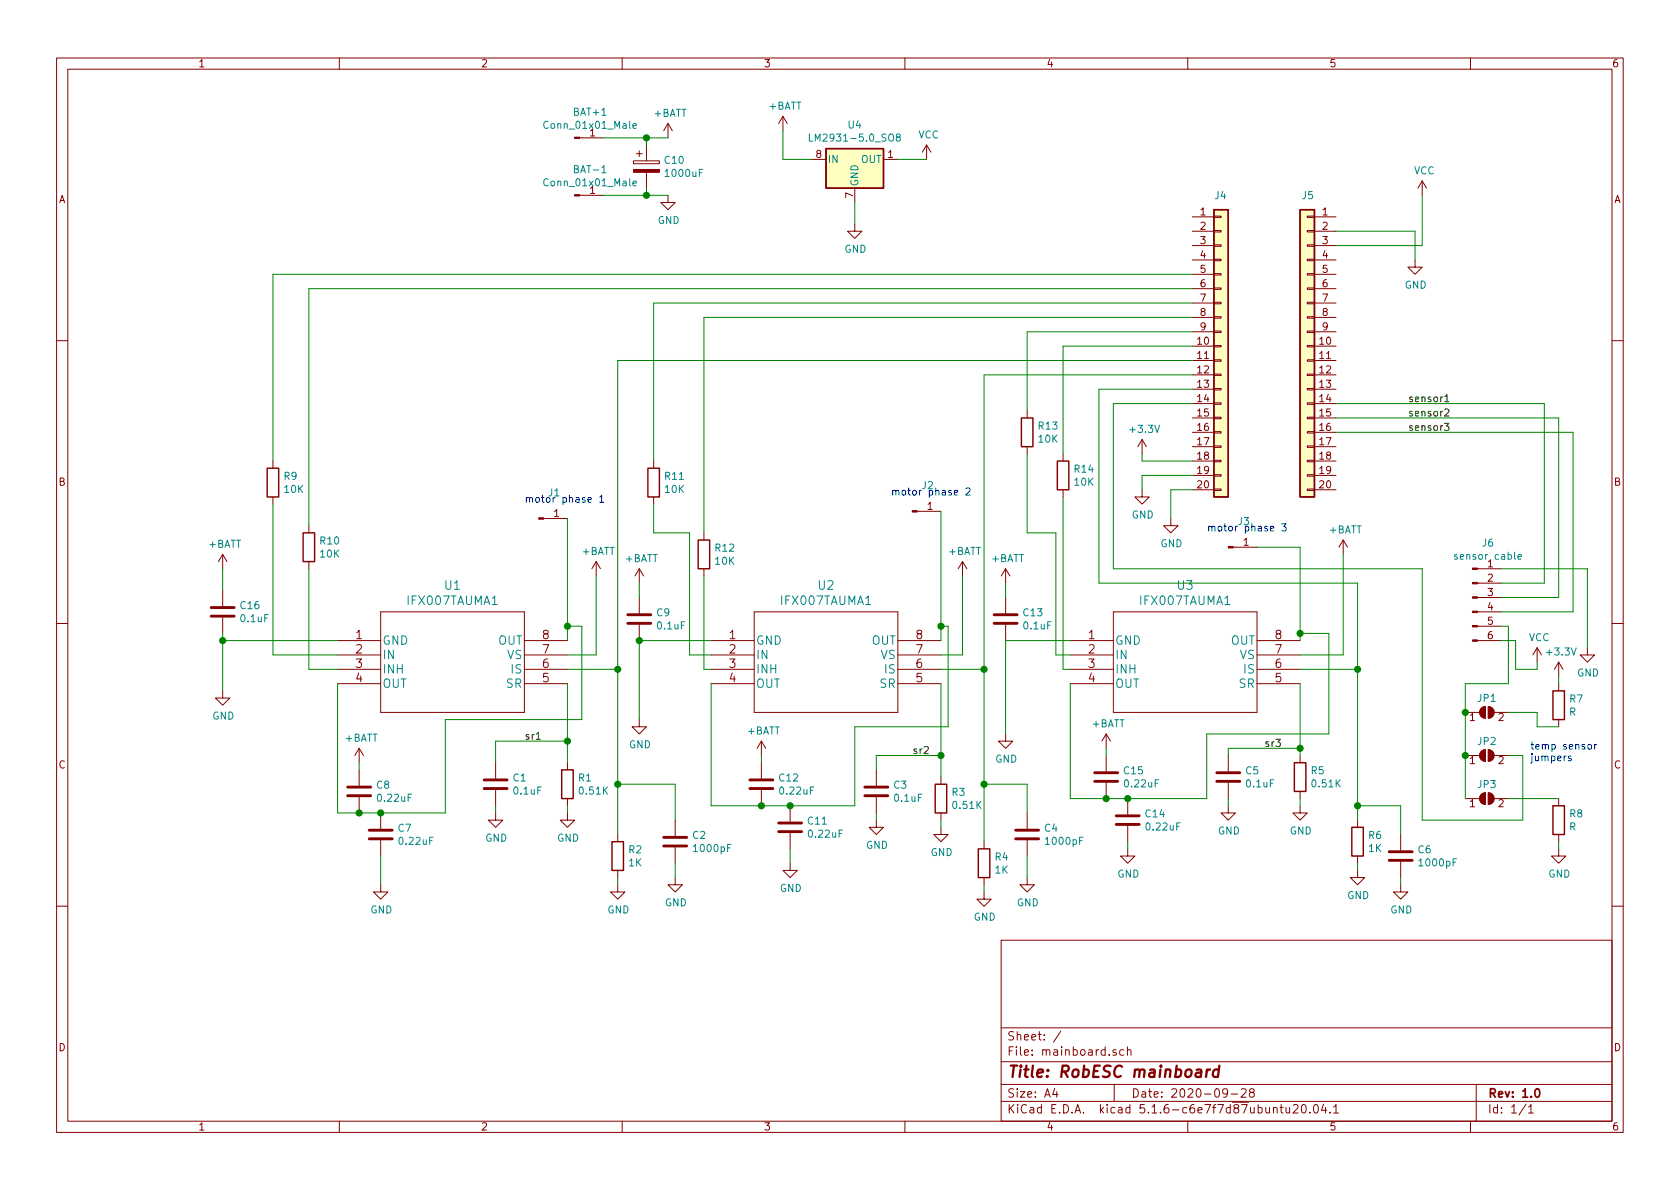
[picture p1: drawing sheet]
EESchema Schematic File Version 4
EELAYER 30 0
EELAYER END
$Descr A4 11693 8268
encoding utf-8
Sheet 1 1
Title "RobESC mainboard"
Date "2020-09-28"
Rev "1.0"
Comp ""
Comment1 ""
Comment2 ""
Comment3 ""
Comment4 ""
$EndDescr
$Comp
L 2020-09-26_17-28-12:IFX007TAUMA1 U1
U 1 1
P 2350 4450
F 0 "U1" H 3150 4837 60  0000 C CNN
F 1 "IFX007TAUMA1" H 3150 4731 60  0000 C CNN
F 2 "Package_TO_SOT_SMD:TO-263-7_TabPin8" H 3150 4690 60  0001 C CNN
F 3 "" H 2350 4450 60  0000 C CNN
	1    2350 4450
	1    0    0    -1  
$EndComp
$Comp
L 2020-09-26_17-28-12:IFX007TAUMA1 U2
U 1 1
P 4950 4450
F 0 "U2" H 5750 4837 60  0000 C CNN
F 1 "IFX007TAUMA1" H 5750 4731 60  0000 C CNN
F 2 "Package_TO_SOT_SMD:TO-263-7_TabPin8" H 5750 4690 60  0001 C CNN
F 3 "" H 4950 4450 60  0000 C CNN
	1    4950 4450
	1    0    0    -1  
$EndComp
$Comp
L 2020-09-26_17-28-12:IFX007TAUMA1 U3
U 1 1
P 7450 4450
F 0 "U3" H 8250 4837 60  0000 C CNN
F 1 "IFX007TAUMA1" H 8250 4731 60  0000 C CNN
F 2 "Package_TO_SOT_SMD:TO-263-7_TabPin8" H 8250 4690 60  0001 C CNN
F 3 "" H 7450 4450 60  0000 C CNN
	1    7450 4450
	1    0    0    -1  
$EndComp
Wire Wire Line
	2350 4450 1550 4450
Wire Wire Line
	4950 4450 4450 4450
Wire Wire Line
	4450 4450 4450 5000
Wire Wire Line
	7450 4450 7000 4450
Wire Wire Line
	7000 4450 7000 5100
$Comp
L power:GND #PWR01
U 1 1
P 1550 4800
F 0 "#PWR01" H 1550 4550 50  0001 C CNN
F 1 "GND" H 1555 4627 50  0000 C CNN
F 2 "" H 1550 4800 50  0001 C CNN
F 3 "" H 1550 4800 50  0001 C CNN
	1    1550 4800
	1    0    0    -1  
$EndComp
$Comp
L power:GND #PWR05
U 1 1
P 4450 5000
F 0 "#PWR05" H 4450 4750 50  0001 C CNN
F 1 "GND" H 4455 4827 50  0000 C CNN
F 2 "" H 4450 5000 50  0001 C CNN
F 3 "" H 4450 5000 50  0001 C CNN
	1    4450 5000
	1    0    0    -1  
$EndComp
$Comp
L power:GND #PWR012
U 1 1
P 7000 5100
F 0 "#PWR012" H 7000 4850 50  0001 C CNN
F 1 "GND" H 7005 4927 50  0000 C CNN
F 2 "" H 7000 5100 50  0001 C CNN
F 3 "" H 7000 5100 50  0001 C CNN
	1    7000 5100
	1    0    0    -1  
$EndComp
Wire Wire Line
	3950 4550 4150 4550
Wire Wire Line
	6550 4550 6700 4550
Wire Wire Line
	9050 4550 9350 4550
$Comp
L Connector:Conn_01x01_Male J1
U 1 1
P 3750 3600
F 0 "J1" H 3858 3781 50  0000 C CNN
F 1 "Conn_01x01_Male" H 3858 3690 50  0001 C CNN
F 2 "Connector_Wire:SolderWirePad_1x01_SMD_5x10mm" H 3750 3600 50  0001 C CNN
F 3 "~" H 3750 3600 50  0001 C CNN
	1    3750 3600
	1    0    0    -1  
$EndComp
$Comp
L Connector:Conn_01x01_Male J2
U 1 1
P 6350 3550
F 0 "J2" H 6458 3731 50  0000 C CNN
F 1 "Conn_01x01_Male" H 6458 3640 50  0001 C CNN
F 2 "Connector_Wire:SolderWirePad_1x01_SMD_5x10mm" H 6350 3550 50  0001 C CNN
F 3 "~" H 6350 3550 50  0001 C CNN
	1    6350 3550
	1    0    0    -1  
$EndComp
$Comp
L Connector:Conn_01x01_Male J3
U 1 1
P 8550 3800
F 0 "J3" H 8658 3981 50  0000 C CNN
F 1 "Conn_01x01_Male" H 8658 3890 50  0001 C CNN
F 2 "Connector_Wire:SolderWirePad_1x01_SMD_5x10mm" H 8550 3800 50  0001 C CNN
F 3 "~" H 8550 3800 50  0001 C CNN
	1    8550 3800
	1    0    0    -1  
$EndComp
Wire Wire Line
	3950 3600 3950 4350
Wire Wire Line
	6550 3550 6550 4350
Connection ~ 3950 4350
Wire Wire Line
	3950 4350 3950 4450
Wire Wire Line
	4950 4750 4950 5600
Wire Wire Line
	4950 5600 5300 5600
Wire Wire Line
	6600 5050 6600 4350
Connection ~ 6550 4350
Wire Wire Line
	6550 4350 6550 4450
Wire Wire Line
	7450 4750 7450 5550
Wire Wire Line
	9250 5100 9250 4400
$Comp
L power:+BATT #PWR03
U 1 1
P 4150 4000
F 0 "#PWR03" H 4150 3850 50  0001 C CNN
F 1 "+BATT" H 4165 4173 50  0000 C CNN
F 2 "" H 4150 4000 50  0001 C CNN
F 3 "" H 4150 4000 50  0001 C CNN
	1    4150 4000
	1    0    0    -1  
$EndComp
$Comp
L power:+BATT #PWR010
U 1 1
P 6700 4000
F 0 "#PWR010" H 6700 3850 50  0001 C CNN
F 1 "+BATT" H 6715 4173 50  0000 C CNN
F 2 "" H 6700 4000 50  0001 C CNN
F 3 "" H 6700 4000 50  0001 C CNN
	1    6700 4000
	1    0    0    -1  
$EndComp
$Comp
L power:+BATT #PWR017
U 1 1
P 9350 3850
F 0 "#PWR017" H 9350 3700 50  0001 C CNN
F 1 "+BATT" H 9365 4023 50  0000 C CNN
F 2 "" H 9350 3850 50  0001 C CNN
F 3 "" H 9350 3850 50  0001 C CNN
	1    9350 3850
	1    0    0    -1  
$EndComp
Wire Wire Line
	3950 5300 3950 5150
Wire Wire Line
	6550 5400 6550 5250
Wire Wire Line
	9050 5250 9050 5200
$Comp
L Device:R R1
U 1 1
P 3950 5450
F 0 "R1" H 4020 5496 50  0000 L CNN
F 1 "0.51K" H 4020 5405 50  0000 L CNN
F 2 "Resistor_SMD:R_0603_1608Metric_Pad1.05x0.95mm_HandSolder" V 3880 5450 50  0001 C CNN
F 3 "~" H 3950 5450 50  0001 C CNN
	1    3950 5450
	1    0    0    -1  
$EndComp
$Comp
L Device:R R3
U 1 1
P 6550 5550
F 0 "R3" H 6620 5596 50  0000 L CNN
F 1 "0.51K" H 6620 5505 50  0000 L CNN
F 2 "Resistor_SMD:R_0603_1608Metric_Pad1.05x0.95mm_HandSolder" V 6480 5550 50  0001 C CNN
F 3 "~" H 6550 5550 50  0001 C CNN
	1    6550 5550
	1    0    0    -1  
$EndComp
$Comp
L Device:R R5
U 1 1
P 9050 5400
F 0 "R5" H 9120 5446 50  0000 L CNN
F 1 "0.51K" H 9120 5355 50  0000 L CNN
F 2 "Resistor_SMD:R_0603_1608Metric_Pad1.05x0.95mm_HandSolder" V 8980 5400 50  0001 C CNN
F 3 "~" H 9050 5400 50  0001 C CNN
	1    9050 5400
	1    0    0    -1  
$EndComp
$Comp
L power:GND #PWR02
U 1 1
P 3950 5650
F 0 "#PWR02" H 3950 5400 50  0001 C CNN
F 1 "GND" H 3955 5477 50  0000 C CNN
F 2 "" H 3950 5650 50  0001 C CNN
F 3 "" H 3950 5650 50  0001 C CNN
	1    3950 5650
	1    0    0    -1  
$EndComp
$Comp
L power:GND #PWR09
U 1 1
P 6550 5750
F 0 "#PWR09" H 6550 5500 50  0001 C CNN
F 1 "GND" H 6555 5577 50  0000 C CNN
F 2 "" H 6550 5750 50  0001 C CNN
F 3 "" H 6550 5750 50  0001 C CNN
	1    6550 5750
	1    0    0    -1  
$EndComp
$Comp
L power:GND #PWR016
U 1 1
P 9050 5600
F 0 "#PWR016" H 9050 5350 50  0001 C CNN
F 1 "GND" H 9055 5427 50  0000 C CNN
F 2 "" H 9050 5600 50  0001 C CNN
F 3 "" H 9050 5600 50  0001 C CNN
	1    9050 5600
	1    0    0    -1  
$EndComp
Wire Wire Line
	3950 4650 4300 4650
Wire Wire Line
	4300 4650 4300 5450
Wire Wire Line
	6550 4650 6850 4650
Wire Wire Line
	6850 4650 6850 5450
Wire Wire Line
	9050 4650 9450 4650
Wire Wire Line
	9450 4650 9450 5600
$Comp
L Device:R R2
U 1 1
P 4300 5950
F 0 "R2" H 4370 5996 50  0000 L CNN
F 1 "1K" H 4370 5905 50  0000 L CNN
F 2 "Resistor_SMD:R_0603_1608Metric_Pad1.05x0.95mm_HandSolder" V 4230 5950 50  0001 C CNN
F 3 "~" H 4300 5950 50  0001 C CNN
	1    4300 5950
	1    0    0    -1  
$EndComp
$Comp
L Device:R R4
U 1 1
P 6850 6000
F 0 "R4" H 6920 6046 50  0000 L CNN
F 1 "1K" H 6920 5955 50  0000 L CNN
F 2 "Resistor_SMD:R_0603_1608Metric_Pad1.05x0.95mm_HandSolder" V 6780 6000 50  0001 C CNN
F 3 "~" H 6850 6000 50  0001 C CNN
	1    6850 6000
	1    0    0    -1  
$EndComp
$Comp
L Device:R R6
U 1 1
P 9450 5850
F 0 "R6" H 9520 5896 50  0000 L CNN
F 1 "1K" H 9520 5805 50  0000 L CNN
F 2 "Resistor_SMD:R_0603_1608Metric_Pad1.05x0.95mm_HandSolder" V 9380 5850 50  0001 C CNN
F 3 "~" H 9450 5850 50  0001 C CNN
	1    9450 5850
	1    0    0    -1  
$EndComp
Wire Wire Line
	3950 5600 3950 5650
Wire Wire Line
	6550 5700 6550 5750
Wire Wire Line
	9050 5550 9050 5600
Wire Wire Line
	4300 6100 4300 6150
Wire Wire Line
	6850 6150 6850 6200
Wire Wire Line
	9450 6000 9450 6050
$Comp
L power:GND #PWR04
U 1 1
P 4300 6150
F 0 "#PWR04" H 4300 5900 50  0001 C CNN
F 1 "GND" H 4305 5977 50  0000 C CNN
F 2 "" H 4300 6150 50  0001 C CNN
F 3 "" H 4300 6150 50  0001 C CNN
	1    4300 6150
	1    0    0    -1  
$EndComp
$Comp
L power:GND #PWR011
U 1 1
P 6850 6200
F 0 "#PWR011" H 6850 5950 50  0001 C CNN
F 1 "GND" H 6855 6027 50  0000 C CNN
F 2 "" H 6850 6200 50  0001 C CNN
F 3 "" H 6850 6200 50  0001 C CNN
	1    6850 6200
	1    0    0    -1  
$EndComp
$Comp
L power:GND #PWR018
U 1 1
P 9450 6050
F 0 "#PWR018" H 9450 5800 50  0001 C CNN
F 1 "GND" H 9455 5877 50  0000 C CNN
F 2 "" H 9450 6050 50  0001 C CNN
F 3 "" H 9450 6050 50  0001 C CNN
	1    9450 6050
	1    0    0    -1  
$EndComp
$Comp
L Connector_Generic:Conn_01x20 J4
U 1 1
P 8500 2400
F 0 "J4" H 8450 3450 50  0000 L CNN
F 1 "Conn_01x20" H 8580 2301 50  0001 L CNN
F 2 "Connector_PinHeader_2.54mm:PinHeader_1x20_P2.54mm_Vertical" H 8500 2400 50  0001 C CNN
F 3 "~" H 8500 2400 50  0001 C CNN
	1    8500 2400
	1    0    0    -1  
$EndComp
$Comp
L Regulator_Linear:LM2931-5.0_SO8 U4
U 1 1
P 5950 1100
F 0 "U4" H 5950 1342 50  0000 C CNN
F 1 "LM2931-5.0_SO8" H 5950 1251 50  0000 C CNN
F 2 "Package_SO:SOIC-8_3.9x4.9mm_P1.27mm" H 6050 1300 50  0001 C CIN
F 3 "http://www.ti.com/lit/ds/symlink/lm2931-n.pdf" H 6150 1100 50  0001 C CNN
	1    5950 1100
	1    0    0    -1  
$EndComp
Wire Wire Line
	5450 900  5450 1100
Wire Wire Line
	5450 1100 5650 1100
$Comp
L power:+BATT #PWR06
U 1 1
P 5450 900
F 0 "#PWR06" H 5450 750 50  0001 C CNN
F 1 "+BATT" H 5465 1073 50  0000 C CNN
F 2 "" H 5450 900 50  0001 C CNN
F 3 "" H 5450 900 50  0001 C CNN
	1    5450 900 
	1    0    0    -1  
$EndComp
Wire Wire Line
	6450 1100 6250 1100
$Comp
L power:VCC #PWR08
U 1 1
P 6450 1100
F 0 "#PWR08" H 6450 950 50  0001 C CNN
F 1 "VCC" H 6465 1273 50  0000 C CNN
F 2 "" H 6450 1100 50  0001 C CNN
F 3 "" H 6450 1100 50  0001 C CNN
	1    6450 1100
	1    0    0    -1  
$EndComp
$Comp
L power:GND #PWR07
U 1 1
P 5950 1550
F 0 "#PWR07" H 5950 1300 50  0001 C CNN
F 1 "GND" H 5955 1377 50  0000 C CNN
F 2 "" H 5950 1550 50  0001 C CNN
F 3 "" H 5950 1550 50  0001 C CNN
	1    5950 1550
	1    0    0    -1  
$EndComp
Wire Wire Line
	5950 1400 5950 1550
$Comp
L power:GND #PWR015
U 1 1
P 8150 3600
F 0 "#PWR015" H 8150 3350 50  0001 C CNN
F 1 "GND" H 8155 3427 50  0000 C CNN
F 2 "" H 8150 3600 50  0001 C CNN
F 3 "" H 8150 3600 50  0001 C CNN
	1    8150 3600
	1    0    0    -1  
$EndComp
Wire Wire Line
	9300 1600 9850 1600
Wire Wire Line
	9850 1600 9850 1800
$Comp
L power:GND #PWR019
U 1 1
P 9850 1800
F 0 "#PWR019" H 9850 1550 50  0001 C CNN
F 1 "GND" H 9855 1627 50  0000 C CNN
F 2 "" H 9850 1800 50  0001 C CNN
F 3 "" H 9850 1800 50  0001 C CNN
	1    9850 1800
	1    0    0    -1  
$EndComp
Wire Wire Line
	9900 1350 9900 1700
$Comp
L power:VCC #PWR020
U 1 1
P 9900 1350
F 0 "#PWR020" H 9900 1200 50  0001 C CNN
F 1 "VCC" H 9915 1523 50  0000 C CNN
F 2 "" H 9900 1350 50  0001 C CNN
F 3 "" H 9900 1350 50  0001 C CNN
	1    9900 1350
	1    0    0    -1  
$EndComp
Wire Wire Line
	9900 1700 9300 1700
Wire Wire Line
	8300 1900 1900 1900
Wire Wire Line
	8300 2000 2150 2000
Wire Wire Line
	2150 4650 2350 4650
Wire Wire Line
	8300 2100 4550 2100
Wire Wire Line
	4800 4550 4950 4550
Wire Wire Line
	8300 2200 4900 2200
Wire Wire Line
	8300 2300 7150 2300
Wire Wire Line
	8300 2400 7400 2400
Wire Wire Line
	7400 4650 7450 4650
Wire Wire Line
	8150 3400 8300 3400
Wire Wire Line
	8150 3400 8150 3600
$Comp
L power:GND #PWR014
U 1 1
P 7950 3400
F 0 "#PWR014" H 7950 3150 50  0001 C CNN
F 1 "GND" H 7955 3227 50  0000 C CNN
F 2 "" H 7950 3400 50  0001 C CNN
F 3 "" H 7950 3400 50  0001 C CNN
	1    7950 3400
	1    0    0    -1  
$EndComp
Wire Wire Line
	7950 3300 7950 3400
Wire Wire Line
	8300 2500 4300 2500
Wire Wire Line
	4300 2500 4300 4650
Connection ~ 4300 4650
Wire Wire Line
	8300 2600 6850 2600
Wire Wire Line
	6850 2600 6850 4650
Connection ~ 6850 4650
Wire Wire Line
	8300 2700 7650 2700
Wire Wire Line
	7650 2700 7650 4050
Wire Wire Line
	7650 4050 9450 4050
Wire Wire Line
	9450 4050 9450 4650
Connection ~ 9450 4650
Wire Wire Line
	10750 4050 10450 4050
Wire Wire Line
	10750 2800 9300 2800
Wire Wire Line
	9300 2900 10850 2900
Wire Wire Line
	10850 4150 10450 4150
Wire Wire Line
	9300 3000 10950 3000
Wire Wire Line
	10950 4250 10450 4250
Wire Wire Line
	10450 4450 10550 4450
Wire Wire Line
	10550 4450 10550 4650
Wire Wire Line
	10550 4650 10700 4650
Wire Wire Line
	10700 4650 10700 4600
$Comp
L power:VCC #PWR022
U 1 1
P 10700 4600
F 0 "#PWR022" H 10700 4450 50  0001 C CNN
F 1 "VCC" H 10715 4773 50  0000 C CNN
F 2 "" H 10700 4600 50  0001 C CNN
F 3 "" H 10700 4600 50  0001 C CNN
	1    10700 4600
	1    0    0    -1  
$EndComp
$Comp
L power:GND #PWR025
U 1 1
P 11050 4500
F 0 "#PWR025" H 11050 4250 50  0001 C CNN
F 1 "GND" H 11055 4327 50  0000 C CNN
F 2 "" H 11050 4500 50  0001 C CNN
F 3 "" H 11050 4500 50  0001 C CNN
	1    11050 4500
	1    0    0    -1  
$EndComp
Wire Wire Line
	10450 3950 11050 3950
Wire Wire Line
	11050 3950 11050 4500
$Comp
L Connector:Conn_01x06_Male J6
U 1 1
P 10250 4150
F 0 "J6" H 10358 4531 50  0000 C CNN
F 1 "sensor cable" H 10358 4440 50  0000 C CNN
F 2 "Connector_PinHeader_2.54mm:PinHeader_1x06_P2.54mm_Vertical" H 10250 4150 50  0001 C CNN
F 3 "~" H 10250 4150 50  0001 C CNN
	1    10250 4150
	1    0    0    -1  
$EndComp
Wire Wire Line
	10450 4350 10500 4350
Wire Wire Line
	10500 4350 10500 4750
Wire Wire Line
	10500 4750 10200 4750
Wire Wire Line
	10200 4750 10200 4950
Wire Wire Line
	10200 5250 10200 4950
Connection ~ 10200 4950
Wire Wire Line
	10200 5550 10200 5250
Connection ~ 10200 5250
$Comp
L Device:R R7
U 1 1
P 10850 4900
F 0 "R7" H 10920 4946 50  0000 L CNN
F 1 "R" H 10920 4855 50  0000 L CNN
F 2 "Resistor_SMD:R_0603_1608Metric_Pad1.05x0.95mm_HandSolder" V 10780 4900 50  0001 C CNN
F 3 "~" H 10850 4900 50  0001 C CNN
	1    10850 4900
	1    0    0    -1  
$EndComp
$Comp
L Device:R R8
U 1 1
P 10850 5700
F 0 "R8" H 10920 5746 50  0000 L CNN
F 1 "R" H 10920 5655 50  0000 L CNN
F 2 "Resistor_SMD:R_0603_1608Metric_Pad1.05x0.95mm_HandSolder" V 10780 5700 50  0001 C CNN
F 3 "~" H 10850 5700 50  0001 C CNN
	1    10850 5700
	1    0    0    -1  
$EndComp
Wire Wire Line
	10500 4950 10700 4950
Wire Wire Line
	10700 4950 10700 5050
Wire Wire Line
	10700 5050 10850 5050
Wire Wire Line
	10850 4750 10850 4700
Wire Wire Line
	10850 5550 10500 5550
Wire Wire Line
	10850 5850 10850 5900
$Comp
L power:+3.3V #PWR023
U 1 1
P 10850 4700
F 0 "#PWR023" H 10850 4550 50  0001 C CNN
F 1 "+3.3V" H 10865 4873 50  0000 C CNN
F 2 "" H 10850 4700 50  0001 C CNN
F 3 "" H 10850 4700 50  0001 C CNN
	1    10850 4700
	1    0    0    -1  
$EndComp
$Comp
L power:GND #PWR024
U 1 1
P 10850 5900
F 0 "#PWR024" H 10850 5650 50  0001 C CNN
F 1 "GND" H 10855 5727 50  0000 C CNN
F 2 "" H 10850 5900 50  0001 C CNN
F 3 "" H 10850 5900 50  0001 C CNN
	1    10850 5900
	1    0    0    -1  
$EndComp
Wire Wire Line
	10500 5250 10600 5250
Wire Wire Line
	10600 5250 10600 5700
Wire Wire Line
	10600 5700 9900 5700
Wire Wire Line
	9900 5700 9900 3950
Wire Wire Line
	9900 3950 7750 3950
Wire Wire Line
	7750 3950 7750 2800
Wire Wire Line
	7750 2800 8300 2800
Wire Wire Line
	7950 3300 8300 3300
$Comp
L Connector:Conn_01x01_Male BAT+1
U 1 1
P 4000 950
F 0 "BAT+1" H 4108 1131 50  0000 C CNN
F 1 "Conn_01x01_Male" H 4108 1040 50  0000 C CNN
F 2 "Connector_Wire:SolderWirePad_1x01_SMD_5x10mm" H 4000 950 50  0001 C CNN
F 3 "~" H 4000 950 50  0001 C CNN
	1    4000 950 
	1    0    0    -1  
$EndComp
$Comp
L power:+BATT #PWR0101
U 1 1
P 4650 950
F 0 "#PWR0101" H 4650 800 50  0001 C CNN
F 1 "+BATT" H 4665 1123 50  0000 C CNN
F 2 "" H 4650 950 50  0001 C CNN
F 3 "" H 4650 950 50  0001 C CNN
	1    4650 950 
	1    0    0    -1  
$EndComp
Wire Wire Line
	4200 950  4500 950 
$Comp
L Connector:Conn_01x01_Male BAT-1
U 1 1
P 4000 1350
F 0 "BAT-1" H 4108 1531 50  0000 C CNN
F 1 "Conn_01x01_Male" H 4108 1440 50  0000 C CNN
F 2 "Connector_Wire:SolderWirePad_1x01_SMD_5x10mm" H 4000 1350 50  0001 C CNN
F 3 "~" H 4000 1350 50  0001 C CNN
	1    4000 1350
	1    0    0    -1  
$EndComp
Wire Wire Line
	4200 1350 4500 1350
$Comp
L power:GND #PWR0102
U 1 1
P 4650 1350
F 0 "#PWR0102" H 4650 1100 50  0001 C CNN
F 1 "GND" H 4655 1177 50  0000 C CNN
F 2 "" H 4650 1350 50  0001 C CNN
F 3 "" H 4650 1350 50  0001 C CNN
	1    4650 1350
	1    0    0    -1  
$EndComp
$Comp
L Device:R R10
U 1 1
P 2150 3800
F 0 "R10" H 2220 3846 50  0000 L CNN
F 1 "10K" H 2220 3755 50  0000 L CNN
F 2 "Resistor_SMD:R_0603_1608Metric_Pad1.05x0.95mm_HandSolder" V 2080 3800 50  0001 C CNN
F 3 "~" H 2150 3800 50  0001 C CNN
	1    2150 3800
	1    0    0    -1  
$EndComp
$Comp
L Device:R R11
U 1 1
P 4550 3350
F 0 "R11" H 4620 3396 50  0000 L CNN
F 1 "10K" H 4620 3305 50  0000 L CNN
F 2 "Resistor_SMD:R_0603_1608Metric_Pad1.05x0.95mm_HandSolder" V 4480 3350 50  0001 C CNN
F 3 "~" H 4550 3350 50  0001 C CNN
	1    4550 3350
	1    0    0    -1  
$EndComp
$Comp
L Device:R R13
U 1 1
P 7150 3000
F 0 "R13" H 7220 3046 50  0000 L CNN
F 1 "10K" H 7220 2955 50  0000 L CNN
F 2 "Resistor_SMD:R_0603_1608Metric_Pad1.05x0.95mm_HandSolder" V 7080 3000 50  0001 C CNN
F 3 "~" H 7150 3000 50  0001 C CNN
	1    7150 3000
	1    0    0    -1  
$EndComp
$Comp
L Device:R R14
U 1 1
P 7400 3300
F 0 "R14" H 7470 3346 50  0000 L CNN
F 1 "10K" H 7470 3255 50  0000 L CNN
F 2 "Resistor_SMD:R_0603_1608Metric_Pad1.05x0.95mm_HandSolder" V 7330 3300 50  0001 C CNN
F 3 "~" H 7400 3300 50  0001 C CNN
	1    7400 3300
	1    0    0    -1  
$EndComp
Wire Wire Line
	2150 4650 2150 3950
Wire Wire Line
	2150 3650 2150 2000
Wire Wire Line
	7150 2300 7150 2850
Wire Wire Line
	7350 4550 7450 4550
Wire Wire Line
	7400 4650 7400 3450
Wire Wire Line
	7400 3150 7400 2400
Wire Wire Line
	4300 5450 4700 5450
Connection ~ 4300 5450
Wire Wire Line
	4300 5450 4300 5800
Wire Wire Line
	6850 5450 7150 5450
Wire Wire Line
	7150 5450 7150 5650
Connection ~ 6850 5450
Wire Wire Line
	6850 5450 6850 5850
Wire Wire Line
	9750 5600 9750 5800
$Comp
L Device:C C4
U 1 1
P 7150 5800
F 0 "C4" H 7265 5846 50  0000 L CNN
F 1 "1000pF" H 7265 5755 50  0000 L CNN
F 2 "Capacitor_SMD:C_0603_1608Metric_Pad1.05x0.95mm_HandSolder" H 7188 5650 50  0001 C CNN
F 3 "~" H 7150 5800 50  0001 C CNN
	1    7150 5800
	1    0    0    -1  
$EndComp
$Comp
L Device:C C6
U 1 1
P 9750 5950
F 0 "C6" H 9865 5996 50  0000 L CNN
F 1 "1000pF" H 9865 5905 50  0000 L CNN
F 2 "Capacitor_SMD:C_0603_1608Metric_Pad1.05x0.95mm_HandSolder" H 9788 5800 50  0001 C CNN
F 3 "~" H 9750 5950 50  0001 C CNN
	1    9750 5950
	1    0    0    -1  
$EndComp
Wire Wire Line
	7150 5950 7150 6100
Wire Wire Line
	9750 6100 9750 6150
$Comp
L power:GND #PWR0103
U 1 1
P 4700 6100
F 0 "#PWR0103" H 4700 5850 50  0001 C CNN
F 1 "GND" H 4705 5927 50  0000 C CNN
F 2 "" H 4700 6100 50  0001 C CNN
F 3 "" H 4700 6100 50  0001 C CNN
	1    4700 6100
	1    0    0    -1  
$EndComp
$Comp
L power:GND #PWR0104
U 1 1
P 7150 6100
F 0 "#PWR0104" H 7150 5850 50  0001 C CNN
F 1 "GND" H 7155 5927 50  0000 C CNN
F 2 "" H 7150 6100 50  0001 C CNN
F 3 "" H 7150 6100 50  0001 C CNN
	1    7150 6100
	1    0    0    -1  
$EndComp
$Comp
L power:GND #PWR0105
U 1 1
P 9750 6150
F 0 "#PWR0105" H 9750 5900 50  0001 C CNN
F 1 "GND" H 9755 5977 50  0000 C CNN
F 2 "" H 9750 6150 50  0001 C CNN
F 3 "" H 9750 6150 50  0001 C CNN
	1    9750 6150
	1    0    0    -1  
$EndComp
Wire Wire Line
	3950 5150 3450 5150
Wire Wire Line
	3450 5150 3450 5300
Connection ~ 3950 5150
Wire Wire Line
	3950 5150 3950 4750
Wire Wire Line
	6550 5250 6100 5250
Wire Wire Line
	6100 5250 6100 5350
Connection ~ 6550 5250
Wire Wire Line
	6550 5250 6550 4750
Wire Wire Line
	9050 5200 8550 5200
Wire Wire Line
	8550 5200 8550 5250
Connection ~ 9050 5200
Wire Wire Line
	9050 5200 9050 4750
Wire Wire Line
	3450 5600 3450 5650
Wire Wire Line
	6100 5650 6100 5700
Wire Wire Line
	8550 5550 8550 5600
$Comp
L Device:C C1
U 1 1
P 3450 5450
F 0 "C1" H 3565 5496 50  0000 L CNN
F 1 "0.1uF" H 3565 5405 50  0000 L CNN
F 2 "Capacitor_SMD:C_0603_1608Metric_Pad1.05x0.95mm_HandSolder" H 3488 5300 50  0001 C CNN
F 3 "~" H 3450 5450 50  0001 C CNN
	1    3450 5450
	1    0    0    -1  
$EndComp
$Comp
L Device:C C3
U 1 1
P 6100 5500
F 0 "C3" H 6215 5546 50  0000 L CNN
F 1 "0.1uF" H 6215 5455 50  0000 L CNN
F 2 "Capacitor_SMD:C_0603_1608Metric_Pad1.05x0.95mm_HandSolder" H 6138 5350 50  0001 C CNN
F 3 "~" H 6100 5500 50  0001 C CNN
	1    6100 5500
	1    0    0    -1  
$EndComp
$Comp
L Device:C C5
U 1 1
P 8550 5400
F 0 "C5" H 8665 5446 50  0000 L CNN
F 1 "0.1uF" H 8665 5355 50  0000 L CNN
F 2 "Capacitor_SMD:C_0603_1608Metric_Pad1.05x0.95mm_HandSolder" H 8588 5250 50  0001 C CNN
F 3 "~" H 8550 5400 50  0001 C CNN
	1    8550 5400
	1    0    0    -1  
$EndComp
$Comp
L power:GND #PWR0106
U 1 1
P 3450 5650
F 0 "#PWR0106" H 3450 5400 50  0001 C CNN
F 1 "GND" H 3455 5477 50  0000 C CNN
F 2 "" H 3450 5650 50  0001 C CNN
F 3 "" H 3450 5650 50  0001 C CNN
	1    3450 5650
	1    0    0    -1  
$EndComp
$Comp
L power:GND #PWR0107
U 1 1
P 6100 5700
F 0 "#PWR0107" H 6100 5450 50  0001 C CNN
F 1 "GND" H 6105 5527 50  0000 C CNN
F 2 "" H 6100 5700 50  0001 C CNN
F 3 "" H 6100 5700 50  0001 C CNN
	1    6100 5700
	1    0    0    -1  
$EndComp
$Comp
L power:GND #PWR0108
U 1 1
P 8550 5600
F 0 "#PWR0108" H 8550 5350 50  0001 C CNN
F 1 "GND" H 8555 5427 50  0000 C CNN
F 2 "" H 8550 5600 50  0001 C CNN
F 3 "" H 8550 5600 50  0001 C CNN
	1    8550 5600
	1    0    0    -1  
$EndComp
$Comp
L Device:CP C10
U 1 1
P 4500 1150
F 0 "C10" H 4618 1196 50  0000 L CNN
F 1 "1000uF" H 4618 1105 50  0000 L CNN
F 2 "Capacitor_THT:CP_Radial_D16.0mm_P7.50mm" H 4538 1000 50  0001 C CNN
F 3 "~" H 4500 1150 50  0001 C CNN
	1    4500 1150
	1    0    0    -1  
$EndComp
Wire Wire Line
	4500 1000 4500 950 
Connection ~ 4500 950 
Wire Wire Line
	4500 950  4650 950 
Wire Wire Line
	4500 1300 4500 1350
Connection ~ 4500 1350
Wire Wire Line
	4500 1350 4650 1350
$Comp
L Device:C C8
U 1 1
P 2500 5500
F 0 "C8" H 2615 5546 50  0000 L CNN
F 1 "0.22uF" H 2615 5455 50  0000 L CNN
F 2 "Capacitor_SMD:C_0603_1608Metric_Pad1.05x0.95mm_HandSolder" H 2538 5350 50  0001 C CNN
F 3 "~" H 2500 5500 50  0001 C CNN
	1    2500 5500
	1    0    0    -1  
$EndComp
Wire Wire Line
	4050 4350 3950 4350
$Comp
L Device:C C12
U 1 1
P 5300 5450
F 0 "C12" H 5415 5496 50  0000 L CNN
F 1 "0.22uF" H 5415 5405 50  0000 L CNN
F 2 "Capacitor_SMD:C_0603_1608Metric_Pad1.05x0.95mm_HandSolder" H 5338 5300 50  0001 C CNN
F 3 "~" H 5300 5450 50  0001 C CNN
	1    5300 5450
	1    0    0    -1  
$EndComp
$Comp
L Device:C C15
U 1 1
P 7700 5400
F 0 "C15" H 7815 5446 50  0000 L CNN
F 1 "0.22uF" H 7815 5355 50  0000 L CNN
F 2 "Capacitor_SMD:C_0603_1608Metric_Pad1.05x0.95mm_HandSolder" H 7738 5250 50  0001 C CNN
F 3 "~" H 7700 5400 50  0001 C CNN
	1    7700 5400
	1    0    0    -1  
$EndComp
Connection ~ 9050 4400
Wire Wire Line
	9050 4400 9050 4450
Wire Wire Line
	9050 3800 9050 4400
$Comp
L Device:C C11
U 1 1
P 5500 5750
F 0 "C11" H 5615 5796 50  0000 L CNN
F 1 "0.22uF" H 5615 5705 50  0000 L CNN
F 2 "Capacitor_SMD:C_0603_1608Metric_Pad1.05x0.95mm_HandSolder" H 5538 5600 50  0001 C CNN
F 3 "~" H 5500 5750 50  0001 C CNN
	1    5500 5750
	1    0    0    -1  
$EndComp
$Comp
L Device:C C14
U 1 1
P 7850 5700
F 0 "C14" H 7965 5746 50  0000 L CNN
F 1 "0.22uF" H 7965 5655 50  0000 L CNN
F 2 "Capacitor_SMD:C_0603_1608Metric_Pad1.05x0.95mm_HandSolder" H 7888 5550 50  0001 C CNN
F 3 "~" H 7850 5700 50  0001 C CNN
	1    7850 5700
	1    0    0    -1  
$EndComp
$Comp
L power:GND #PWR026
U 1 1
P 2650 6150
F 0 "#PWR026" H 2650 5900 50  0001 C CNN
F 1 "GND" H 2655 5977 50  0000 C CNN
F 2 "" H 2650 6150 50  0001 C CNN
F 3 "" H 2650 6150 50  0001 C CNN
	1    2650 6150
	1    0    0    -1  
$EndComp
$Comp
L power:GND #PWR027
U 1 1
P 5500 6000
F 0 "#PWR027" H 5500 5750 50  0001 C CNN
F 1 "GND" H 5505 5827 50  0000 C CNN
F 2 "" H 5500 6000 50  0001 C CNN
F 3 "" H 5500 6000 50  0001 C CNN
	1    5500 6000
	1    0    0    -1  
$EndComp
Wire Wire Line
	5500 5900 5500 6000
$Comp
L Device:C C9
U 1 1
P 4450 4300
F 0 "C9" H 4565 4346 50  0000 L CNN
F 1 "0.1uF" H 4565 4255 50  0000 L CNN
F 2 "Capacitor_SMD:C_0603_1608Metric_Pad1.05x0.95mm_HandSolder" H 4488 4150 50  0001 C CNN
F 3 "~" H 4450 4300 50  0001 C CNN
	1    4450 4300
	1    0    0    -1  
$EndComp
Wire Wire Line
	4450 4050 4450 4150
Connection ~ 4450 4450
Wire Wire Line
	7000 4050 7000 4150
$Comp
L Device:C C13
U 1 1
P 7000 4300
F 0 "C13" H 7115 4346 50  0000 L CNN
F 1 "0.1uF" H 7115 4255 50  0000 L CNN
F 2 "Capacitor_SMD:C_0603_1608Metric_Pad1.05x0.95mm_HandSolder" H 7038 4150 50  0001 C CNN
F 3 "~" H 7000 4300 50  0001 C CNN
	1    7000 4300
	1    0    0    -1  
$EndComp
Wire Wire Line
	1550 3950 1550 4100
$Comp
L Device:C C16
U 1 1
P 1550 4250
F 0 "C16" H 1665 4296 50  0000 L CNN
F 1 "0.1uF" H 1665 4205 50  0000 L CNN
F 2 "Capacitor_SMD:C_0603_1608Metric_Pad1.05x0.95mm_HandSolder" H 1588 4100 50  0001 C CNN
F 3 "~" H 1550 4250 50  0001 C CNN
	1    1550 4250
	1    0    0    -1  
$EndComp
Text Label 3650 5150 0    50   ~ 0
sr1
Text Label 6350 5250 0    50   ~ 0
sr2
Text Label 8800 5200 0    50   ~ 0
sr3
Wire Wire Line
	4700 6000 4700 6100
Wire Wire Line
	4700 5450 4700 5700
$Comp
L Device:C C2
U 1 1
P 4700 5850
F 0 "C2" H 4815 5896 50  0000 L CNN
F 1 "1000pF" H 4815 5805 50  0000 L CNN
F 2 "Capacitor_SMD:C_0603_1608Metric_Pad1.05x0.95mm_HandSolder" H 4738 5700 50  0001 C CNN
F 3 "~" H 4700 5850 50  0001 C CNN
	1    4700 5850
	1    0    0    -1  
$EndComp
Wire Wire Line
	7850 5850 7850 5900
$Comp
L power:GND #PWR028
U 1 1
P 7850 5900
F 0 "#PWR028" H 7850 5650 50  0001 C CNN
F 1 "GND" H 7855 5727 50  0000 C CNN
F 2 "" H 7850 5900 50  0001 C CNN
F 3 "" H 7850 5900 50  0001 C CNN
	1    7850 5900
	1    0    0    -1  
$EndComp
$Comp
L Connector_Generic:Conn_01x20 J5
U 1 1
P 9100 2400
F 0 "J5" H 9050 3450 50  0000 L CNN
F 1 "Conn_01x20" H 9180 2301 50  0001 L CNN
F 2 "Connector_PinHeader_2.54mm:PinHeader_1x20_P2.54mm_Vertical" H 9100 2400 50  0001 C CNN
F 3 "~" H 9100 2400 50  0001 C CNN
	1    9100 2400
	-1   0    0    -1  
$EndComp
Wire Wire Line
	1900 4550 2350 4550
Wire Wire Line
	1900 3500 1900 4550
Wire Wire Line
	1900 1900 1900 3200
$Comp
L Device:R R9
U 1 1
P 1900 3350
F 0 "R9" H 1970 3396 50  0000 L CNN
F 1 "10K" H 1970 3305 50  0000 L CNN
F 2 "Resistor_SMD:R_0603_1608Metric_Pad1.05x0.95mm_HandSolder" V 1830 3350 50  0001 C CNN
F 3 "~" H 1900 3350 50  0001 C CNN
	1    1900 3350
	1    0    0    -1  
$EndComp
Wire Wire Line
	10950 3000 10950 4250
Wire Wire Line
	10850 2900 10850 4150
Wire Wire Line
	10750 2800 10750 4050
Text Label 9800 2800 0    50   ~ 0
sensor1
Text Label 9800 2900 0    50   ~ 0
sensor2
Text Label 9800 3000 0    50   ~ 0
sensor3
$Comp
L Jumper:SolderJumper_2_Open JP2
U 1 1
P 10350 5250
F 0 "JP2" H 10350 5350 50  0000 C CNN
F 1 "SolderJumper_2_Open" H 10350 5364 50  0001 C CNN
F 2 "Jumper:SolderJumper-2_P1.3mm_Open_Pad1.0x1.5mm" H 10350 5250 50  0001 C CNN
F 3 "~" H 10350 5250 50  0001 C CNN
	1    10350 5250
	1    0    0    -1  
$EndComp
$Comp
L Jumper:SolderJumper_2_Open JP1
U 1 1
P 10350 4950
F 0 "JP1" H 10350 5050 50  0000 C CNN
F 1 "SolderJumper_2_Open" H 10350 5064 50  0001 C CNN
F 2 "Jumper:SolderJumper-2_P1.3mm_Open_Pad1.0x1.5mm" H 10350 4950 50  0001 C CNN
F 3 "~" H 10350 4950 50  0001 C CNN
	1    10350 4950
	1    0    0    -1  
$EndComp
$Comp
L Jumper:SolderJumper_2_Open JP3
U 1 1
P 10350 5550
F 0 "JP3" H 10350 5650 50  0000 C CNN
F 1 "SolderJumper_2_Open" H 10350 5664 50  0001 C CNN
F 2 "Jumper:SolderJumper-2_P1.3mm_Open_Pad1.0x1.5mm" H 10350 5550 50  0001 C CNN
F 3 "~" H 10350 5550 50  0001 C CNN
	1    10350 5550
	1    0    0    -1  
$EndComp
Text Notes 10650 5300 0    50   ~ 0
temp sensor\njumpers
Wire Wire Line
	9450 5700 9450 5600
Text Notes 8400 3700 0    50   ~ 0
motor phase 3
Text Notes 6200 3450 0    50   ~ 0
motor phase 2
Text Notes 3650 3500 0    50   ~ 0
motor phase 1
Wire Wire Line
	2350 5650 2500 5650
Wire Wire Line
	3100 5000 4050 5000
Wire Wire Line
	4050 5000 4050 4350
Wire Wire Line
	2350 4750 2350 5650
Connection ~ 2500 5650
Wire Wire Line
	2650 5950 2650 6150
Wire Wire Line
	3100 5650 3100 5000
Wire Wire Line
	2500 5650 2650 5650
Connection ~ 2650 5650
$Comp
L Device:C C7
U 1 1
P 2650 5800
F 0 "C7" H 2765 5846 50  0000 L CNN
F 1 "0.22uF" H 2765 5755 50  0000 L CNN
F 2 "Capacitor_SMD:C_0603_1608Metric_Pad1.05x0.95mm_HandSolder" H 2688 5650 50  0001 C CNN
F 3 "~" H 2650 5800 50  0001 C CNN
	1    2650 5800
	1    0    0    -1  
$EndComp
Wire Wire Line
	2650 5650 3100 5650
Wire Wire Line
	2500 5350 2500 5300
$Comp
L power:+BATT #PWR0109
U 1 1
P 2500 5300
F 0 "#PWR0109" H 2500 5150 50  0001 C CNN
F 1 "+BATT" H 2515 5473 50  0000 C CNN
F 2 "" H 2500 5300 50  0001 C CNN
F 3 "" H 2500 5300 50  0001 C CNN
	1    2500 5300
	1    0    0    -1  
$EndComp
Wire Wire Line
	4150 4000 4150 4550
$Comp
L power:+BATT #PWR0110
U 1 1
P 4450 4050
F 0 "#PWR0110" H 4450 3900 50  0001 C CNN
F 1 "+BATT" H 4465 4223 50  0000 C CNN
F 2 "" H 4450 4050 50  0001 C CNN
F 3 "" H 4450 4050 50  0001 C CNN
	1    4450 4050
	1    0    0    -1  
$EndComp
Wire Wire Line
	4900 4650 4950 4650
Wire Wire Line
	4900 4650 4900 4000
Wire Wire Line
	4900 3700 4900 2200
$Comp
L Device:R R12
U 1 1
P 4900 3850
F 0 "R12" H 4970 3896 50  0000 L CNN
F 1 "10K" H 4970 3805 50  0000 L CNN
F 2 "Resistor_SMD:R_0603_1608Metric_Pad1.05x0.95mm_HandSolder" V 4830 3850 50  0001 C CNN
F 3 "~" H 4900 3850 50  0001 C CNN
	1    4900 3850
	1    0    0    -1  
$EndComp
Wire Wire Line
	4800 3700 4550 3700
Wire Wire Line
	4550 3700 4550 3500
Wire Wire Line
	4800 3700 4800 4550
Wire Wire Line
	4550 3200 4550 2100
Wire Wire Line
	5500 5600 5950 5600
Wire Wire Line
	5950 5600 5950 5050
Wire Wire Line
	5950 5050 6600 5050
Connection ~ 5500 5600
Connection ~ 5300 5600
Wire Wire Line
	5300 5600 5500 5600
Wire Wire Line
	6550 4350 6600 4350
$Comp
L power:+BATT #PWR0111
U 1 1
P 5300 5250
F 0 "#PWR0111" H 5300 5100 50  0001 C CNN
F 1 "+BATT" H 5315 5423 50  0000 C CNN
F 2 "" H 5300 5250 50  0001 C CNN
F 3 "" H 5300 5250 50  0001 C CNN
	1    5300 5250
	1    0    0    -1  
$EndComp
Wire Wire Line
	5300 5300 5300 5250
Wire Wire Line
	6700 4000 6700 4550
$Comp
L power:+BATT #PWR0112
U 1 1
P 7000 4050
F 0 "#PWR0112" H 7000 3900 50  0001 C CNN
F 1 "+BATT" H 7015 4223 50  0000 C CNN
F 2 "" H 7000 4050 50  0001 C CNN
F 3 "" H 7000 4050 50  0001 C CNN
	1    7000 4050
	1    0    0    -1  
$EndComp
Wire Wire Line
	8300 3200 7950 3200
Wire Wire Line
	7950 3200 7950 3150
$Comp
L power:+3.3V #PWR013
U 1 1
P 7950 3150
F 0 "#PWR013" H 7950 3000 50  0001 C CNN
F 1 "+3.3V" H 7965 3323 50  0000 C CNN
F 2 "" H 7950 3150 50  0001 C CNN
F 3 "" H 7950 3150 50  0001 C CNN
	1    7950 3150
	1    0    0    -1  
$EndComp
Wire Wire Line
	1550 4400 1550 4450
Wire Wire Line
	1550 4450 1550 4800
Connection ~ 1550 4450
$Comp
L power:+BATT #PWR0113
U 1 1
P 1550 3950
F 0 "#PWR0113" H 1550 3800 50  0001 C CNN
F 1 "+BATT" H 1565 4123 50  0000 C CNN
F 2 "" H 1550 3950 50  0001 C CNN
F 3 "" H 1550 3950 50  0001 C CNN
	1    1550 3950
	1    0    0    -1  
$EndComp
Wire Wire Line
	8400 5550 8400 5100
Wire Wire Line
	8400 5100 9250 5100
Connection ~ 7700 5550
Wire Wire Line
	7700 5550 7850 5550
Wire Wire Line
	9050 4400 9250 4400
Wire Wire Line
	9350 3850 9350 4550
Connection ~ 7850 5550
Wire Wire Line
	7850 5550 8400 5550
Wire Wire Line
	7450 5550 7700 5550
Wire Wire Line
	7700 5250 7700 5200
$Comp
L power:+BATT #PWR0114
U 1 1
P 7700 5200
F 0 "#PWR0114" H 7700 5050 50  0001 C CNN
F 1 "+BATT" H 7715 5373 50  0000 C CNN
F 2 "" H 7700 5200 50  0001 C CNN
F 3 "" H 7700 5200 50  0001 C CNN
	1    7700 5200
	1    0    0    -1  
$EndComp
Connection ~ 9450 5600
Wire Wire Line
	9450 5600 9750 5600
Wire Wire Line
	7350 4550 7350 3700
Wire Wire Line
	7350 3700 7150 3700
Wire Wire Line
	7150 3700 7150 3150
Wire Wire Line
	9050 3800 8750 3800
$EndSCHEMATC
